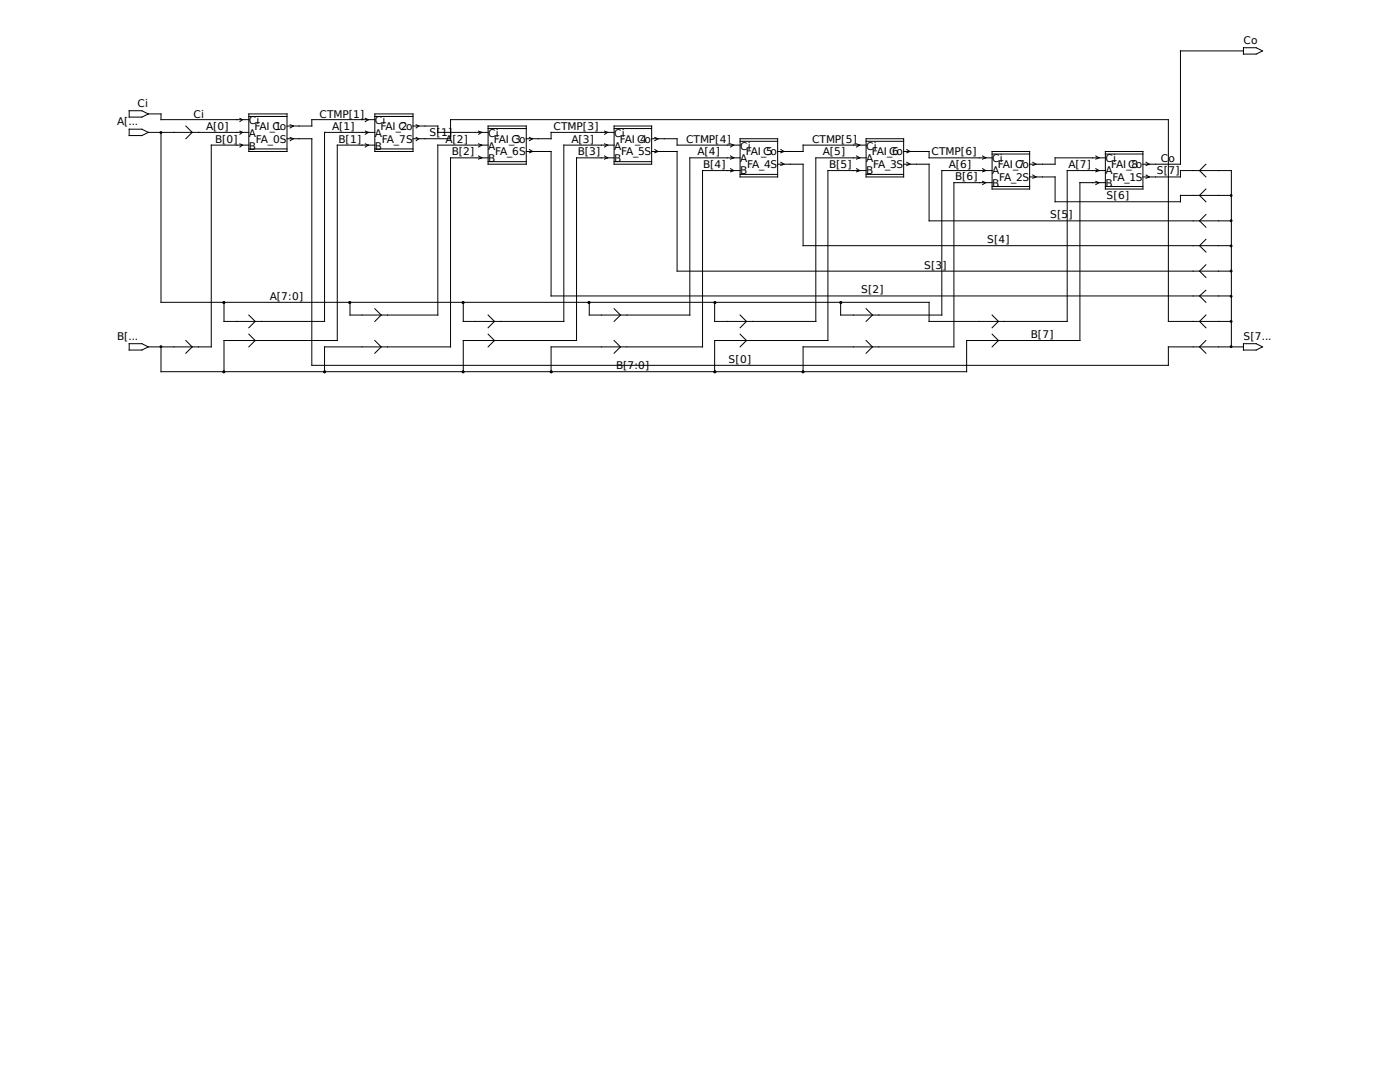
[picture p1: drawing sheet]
<svg xmlns="http://www.w3.org/2000/svg" width="279mm" height="216mm" viewBox="0 0 279 216" stroke-linecap="round" stroke-linejoin="round" font-family="sans-serif">
<g fill="none" stroke="#000" stroke-width=".2">
<path d="M248.2 10.2h-12.6v22.6h-7.5M248.2 9.5h2.5l1.3 .7-1.3 .6h-2.5zM25.8 22.1h2.5l1.3 .6-1.3 .7h-2.5zM25.8 25.8h2.5l1.3 .6-1.3 .7h-2.5zM29.6 22.7h2.5v1.2h17.6M29.6 26.4h20.1M32.1 26.4v33.9h153.3v3.8h27.6v-30.1h7.6M37.1 25.1l1.3 1.3-1.3 1.3M47.9 23.6l.5 .3-.5 .4M47.9 28.7l.5 .3-.5 .3M47.9 26.2l.5 .2-.5 .4M49.7 22.7h7.6v7.5h-7.6z"/>
<path d="M49.7 23.2h7.6M49.7 29.7h7.6M49.7 29h-7.5v40.2h-12.6M57.3 27.7h4.9v45.2h171v-3.7h15M57.9 24.9l.6 .2-.6 .4M57.9 27.4l.6 .3-.6 .4M72.9 23.6l.6 .3-.6 .4M72.9 26.2l.6 .2-.6 .4M72.9 28.7l.6 .3-.6 .3M74.8 22.7h7.6v7.5h-7.6zM74.8 23.2h7.6M74.8 29.7h7.6"/>
<path d="M74.8 23.9h-12.6v1.2h-4.9M74.8 26.4h-10v37.7h-20.1v-3.8M74.8 29h-7.5v38.9h-22.6v6.3M82.4 27.7h7.5v-3.8h143.3v40.2h12.5M82.4 25.1h5v1.3h7.5M83.1 24.9l.5 .2-.5 .4M83.1 27.4l.5 .3-.5 .4M94.9 31.5h-5v37.7h-25.1v5M94.9 29h-7.5v33.9h-17.5v-2.6M95 26.4h2.4M95 31.5h2.4M95 29h2.4"/>
<path d="M95.5 26.2l.6 .2-.6 .4M95.5 28.7l.6 .3-.6 .3M95.5 31.1l.6 .4-.6 .2M97.4 25.1h7.6v7.7h-7.6zM97.4 25.7h7.6M97.4 32.3h7.6M105 30.2h5v28.9h135.7M105.7 27.4l.6 .3-.6 .4M105.7 29.8l.6 .4-.6 .3M120.7 31.1l.6 .4-.6 .2M120.7 26.2l.6 .2-.6 .4M120.7 28.7l.6 .3-.6 .3"/>
<path d="M122.6 26.4h-12.6v1.3h-5M122.6 25.1h7.4v7.7h-7.4zM122.6 25.7h7.4M122.6 32.3h7.4M122.6 29h-10.1v35.1h-20v-3.8M122.6 31.5h-7.5v36.4h-22.6v6.3M130 27.7h5.1v1.3h12.6M130 30.2h5.1v23.9h110.6M130.7 29.8l.6 .4-.6 .3M130.7 27.4l.6 .3-.6 .4M145.8 28.7l.6 .3-.6 .3M145.8 31.1l.6 .4-.6 .2"/>
<path d="M145.8 33.7l.6 .3-.6 .3M147.7 27.7h7.5v7.6h-7.5zM147.7 28.2h7.5M147.7 34.8h7.5M147.7 34h-7.5v35.2h-30.2v5M147.7 31.5h-10v31.4h-20.1v-2.6M155.2 32.8h5.1v16.2h85.4M155.8 29.8l.7 .4-.7 .3M155.8 32.4l.7 .4-.7 .2M170.9 28.7l.7 .3-.7 .3M170.9 31.1l.7 .4-.7 .2M170.9 33.7l.7 .3-.7 .3"/>
<path d="M172.8 27.7h7.5v7.6h-7.5zM172.8 28.2h7.5M172.8 34.8h7.5M172.8 29h-12.5v1.2h-5.1M172.8 31.5h-10v32.6h-20.2v-3.8M172.8 34h-7.6v33.9h-22.6v6.3M180.3 30.2h5.1v1.3h12.6M180.3 32.8h5.1v11.3h60.3M181 29.8l.6 .4-.6 .3M181 32.4l.6 .4-.6 .2M196.1 31.1l.6 .4-.6 .2M196.1 33.7l.6 .3-.6 .3"/>
<path d="M196.1 36.2l.6 .2-.6 .4M198 30.2h7.5v7.5h-7.5zM198 30.7h7.5M198 37.2h7.5M198 36.4h-7.6v32.8h-30.1v5M198 34h-10v28.9h-20.2v-2.6M205.5 35.3h5.1v5h25v-1.3h10.1M206.1 32.4l.7 .4-.7 .2M206.1 34.9l.7 .4-.7 .3M218.7 31.1l.6 .4-.6 .2M218.7 33.7l.6 .3-.6 .3M218.7 36.2l.6 .2-.6 .4"/>
<path d="M220.6 30.2h7.5v7.5h-7.5zM220.6 30.7h7.5M220.6 37.2h7.5M220.6 31.5h-10v1.3h-5.1M220.6 36.4h-5.1v31.5h-22.6v6.3h-160.8v-5M228.1 35.3h7.5v-1.3h10.1v35.2M228.7 32.4l.7 .4-.7 .2M228.7 34.9l.7 .4-.7 .3M240.7 37.7l-1.3 1.3 1.3 1.3M240.7 32.8l-1.3 1.2 1.3 1.3M240.7 57.9l-1.3 1.2 1.3 1.2M240.7 52.8l-1.3 1.3 1.3 1.3"/>
<path d="M240.7 47.8l-1.3 1.2 1.3 1.3M240.7 42.8l-1.3 1.3 1.3 1.2M25.8 68.6h2.5l1.3 .6-1.3 .7h-2.5zM37.1 67.9l1.3 1.3-1.3 1.3M49.7 62.9l1.2 1.2-1.2 1.3M49.7 66.7l1.2 1.2-1.2 1.3M74.8 67.9l1.3 1.3-1.3 1.3M74.8 61.6l1.3 1.3-1.3 1.2M97.4 66.7l1.3 1.2-1.3 1.3M97.4 62.9l1.3 1.2-1.3 1.3M122.6 67.9l1.2 1.3-1.2 1.3M122.6 61.6l1.2 1.3-1.2 1.2"/>
<path d="M147.7 66.7l1.3 1.2-1.3 1.3M147.7 62.9l1.3 1.2-1.3 1.3M172.8 67.9l1.3 1.3-1.3 1.3M172.8 61.6l1.3 1.3-1.3 1.2M198 66.7l1.3 1.2-1.3 1.3M198 62.9l1.3 1.2-1.3 1.3M240.7 67.9l-1.3 1.3 1.3 1.3M240.7 62.9l-1.3 1.2 1.3 1.3M248.2 68.6h2.5l1.3 .6-1.3 .7h-2.5z"/>
<circle cx="32.1" cy="26.5" r=".18"/>
<circle cx="245.7" cy="39" r=".18"/>
<circle cx="245.7" cy="59.1" r=".18"/>
<circle cx="245.7" cy="49.1" r=".18"/>
<circle cx="245.7" cy="44" r=".18"/>
<circle cx="245.7" cy="54.1" r=".18"/>
<circle cx="32.1" cy="69.2" r=".18"/>
<circle cx="44.7" cy="60.4" r=".18"/>
<circle cx="44.7" cy="74.2" r=".18"/>
<circle cx="64.8" cy="74.2" r=".18"/>
<circle cx="69.8" cy="60.4" r=".18"/>
<circle cx="92.4" cy="60.4" r=".18"/>
<circle cx="92.4" cy="74.2" r=".18"/>
<circle cx="110" cy="74.2" r=".18"/>
<circle cx="117.5" cy="60.4" r=".18"/>
<circle cx="142.7" cy="60.4" r=".18"/>
<circle cx="142.7" cy="74.2" r=".18"/>
<circle cx="160.3" cy="74.2" r=".18"/>
<circle cx="167.8" cy="60.4" r=".18"/>
<circle cx="245.7" cy="64.1" r=".18"/>
<circle cx="245.7" cy="69.2" r=".18"/>
</g>
<g font-size="2.1">
<text x="248.2" y="8.8">Co</text>
<text x="27.4" y="21.3">Ci</text>
<text x="38.6" y="23.5">Ci</text>
<text x="63.8" y="23.5">CTMP[1]</text>
<text x="23.4" y="25">A[...</text>
<text x="41.1" y="25.9">A[0]</text>
<text x="42.9" y="28.4">B[0]</text>
<text x="49.7" y="24.8">Ci</text>
<text x="49.7" y="29.8">B</text>
<text x="49.7" y="27.3">A</text>
<text x="50.8" y="26">FAI_Co</text>
<text x="51.1" y="28.6">FA_0S</text>
<text x="54.9" y="26">1</text>
<text x="66.3" y="25.9">A[1]</text>
<text x="67.6" y="28.4">B[1]</text>
<text x="74.8" y="24.8">Ci</text>
<text x="74.8" y="27.3">A</text>
<text x="74.8" y="29.8">B</text>
<text x="75.9" y="26">FAI_Co</text>
<text x="76.2" y="28.6">FA_7S</text>
<text x="80" y="26">2</text>
<text x="85.7" y="27.2">S[1]</text>
<text x="88.9" y="28.4">A[2]</text>
<text x="97.4" y="27.3">Ci</text>
<text x="97.4" y="29.8">A</text>
<text x="98.6" y="28.4">FAI_Co</text>
<text x="102.6" y="28.4">3</text>
<text x="110.5" y="25.9">CTMP[3]</text>
<text x="114" y="28.4">A[3]</text>
<text x="122.6" y="29.8">A</text>
<text x="122.6" y="27.3">Ci</text>
<text x="123.7" y="28.4">FAI_C4o</text>
<text x="136.9" y="28.4">CTMP[4]</text>
<text x="147.7" y="29.8">Ci</text>
<text x="162.1" y="28.4">CTMP[5]</text>
<text x="172.8" y="29.8">Ci</text>
<text x="90.2" y="31">B[2]</text>
<text x="97.4" y="32.3">B</text>
<text x="98.8" y="31">FA_6S</text>
<text x="115.3" y="31">B[3]</text>
<text x="122.6" y="32.3">B</text>
<text x="124" y="31">FA_5S</text>
<text x="139.2" y="31">A[4]</text>
<text x="140.3" y="33.5">B[4]</text>
<text x="147.7" y="32.3">A</text>
<text x="147.7" y="34.8">B</text>
<text x="148.8" y="31">FAI_C5o</text>
<text x="149.1" y="33.5">FA_4S</text>
<text x="164.2" y="31">A[5]</text>
<text x="165.5" y="33.5">B[5]</text>
<text x="172.8" y="32.3">A</text>
<text x="172.8" y="34.8">B</text>
<text x="174" y="31">FAI_C6o</text>
<text x="174.2" y="33.5">FA_3S</text>
<text x="185.9" y="31">CTMP[6]</text>
<text x="189.4" y="33.5">A[6]</text>
<text x="190.6" y="35.9">B[6]</text>
<text x="198" y="32.3">Ci</text>
<text x="198" y="34.8">A</text>
<text x="199.1" y="33.5">FAI_C7o</text>
<text x="213.2" y="33.5">A[7]</text>
<text x="220.6" y="32.3">Ci</text>
<text x="220.6" y="34.8">A</text>
<text x="221.7" y="33.5">FAI_C8o</text>
<text x="230.9" y="34.8">S[7]</text>
<text x="231.6" y="32.3">Co</text>
<text x="198" y="37.3">B</text>
<text x="199.4" y="36.1">FA_2S</text>
<text x="220.6" y="37.3">B</text>
<text x="220.9" y="39.8">S[6]</text>
<text x="222" y="36.1">FA_1S</text>
<text x="209.5" y="43.6">S[5</text>
<text x="213.2" y="43.6">]</text>
<text x="184.4" y="53.6">S[3</text>
<text x="188.1" y="53.6">]</text>
<text x="197" y="48.5">S[4]</text>
<text x="53.8" y="59.8">A[7:0]</text>
<text x="171.8" y="58.5">S[2]</text>
<text x="23.4" y="67.8">B[...</text>
<text x="205.7" y="67.4">B[7]</text>
<text x="248.2" y="67.8">S[7...</text>
<text x="122.9" y="73.7">B[7:0]</text>
<text x="145.4" y="72.4">S[0]</text>
</g>
</svg>
